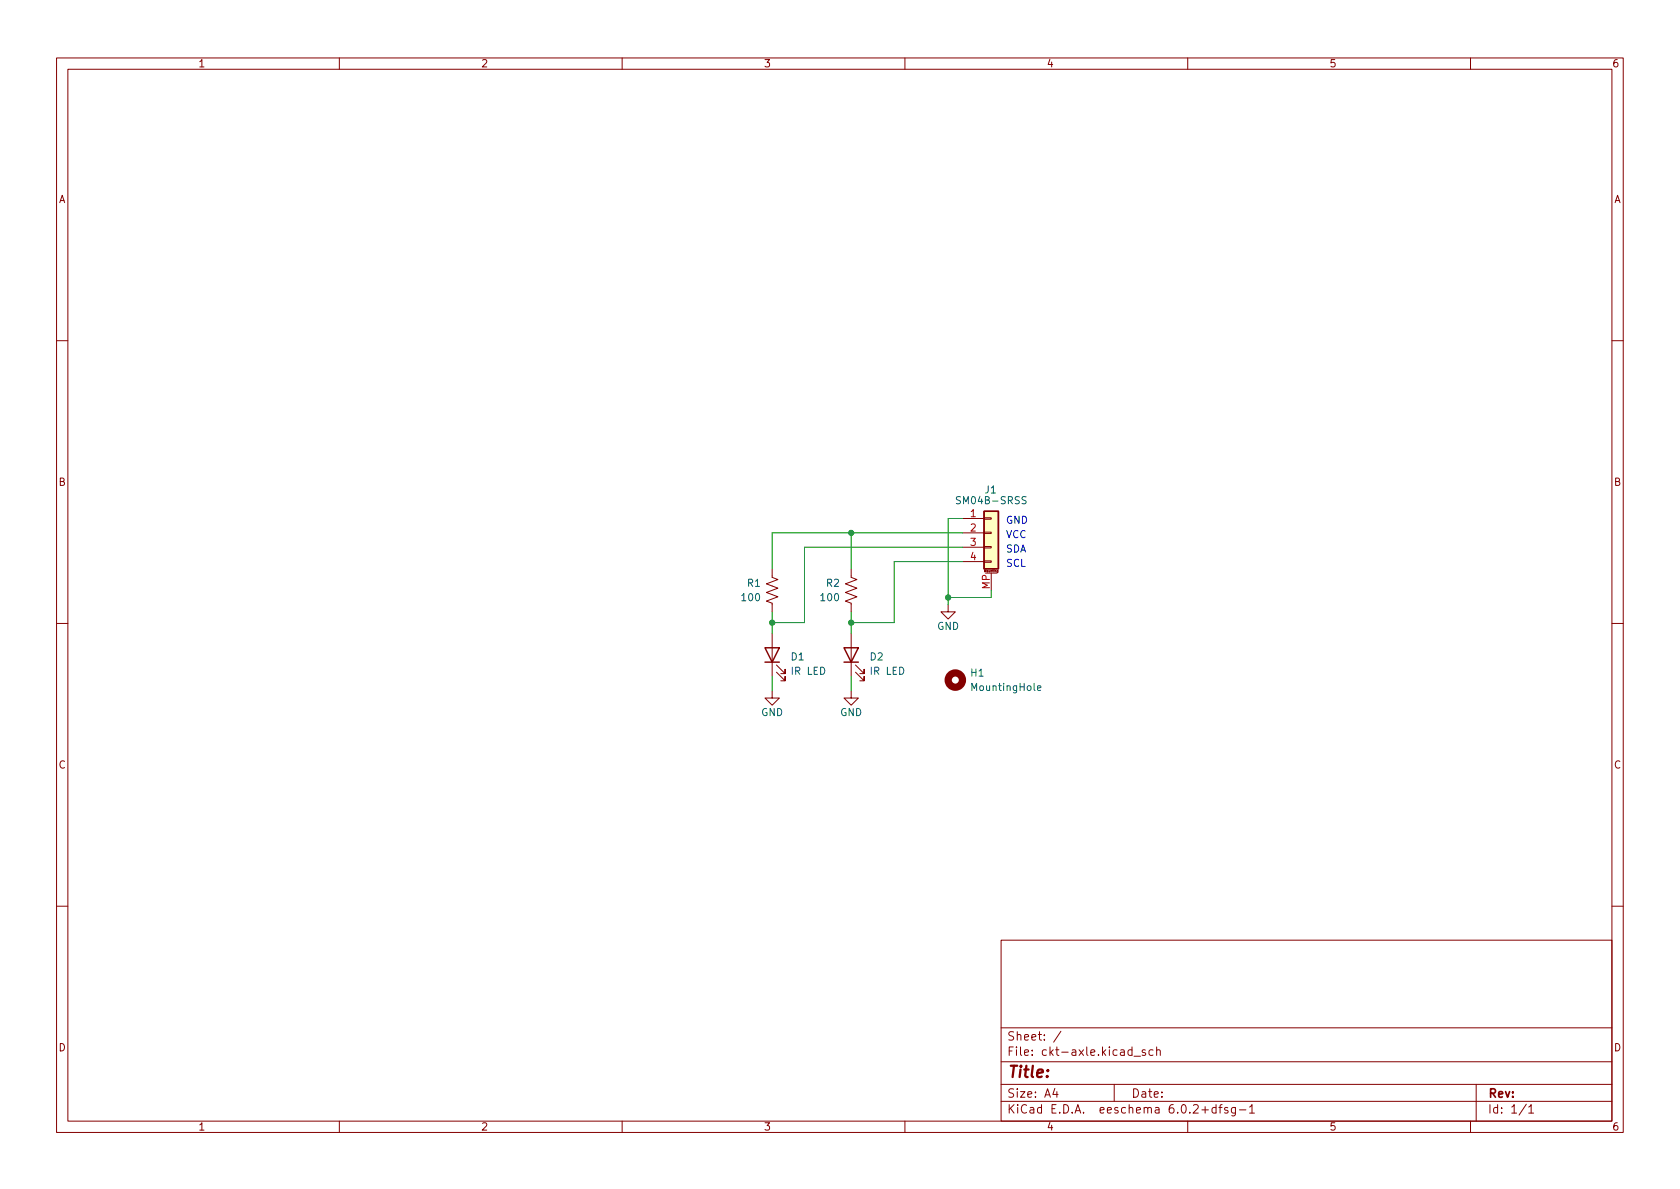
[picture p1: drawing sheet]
<svg xmlns="http://www.w3.org/2000/svg" width="297mm" height="210mm" viewBox="0 0 297 210" stroke-linecap="round" stroke-linejoin="round" font-family="sans-serif">
<g fill="none" stroke="#840000" stroke-width=".18">
<path d="M10 10.2h277v190.1h-277zM12 12.2h273v186.1h-273zM60 10.2v2M110 10.2v2M160 10.2v2M210 10.2v2M260 10.2v2M10 60.2h2M285 60.2h2M170.2 91.7h3.8M170.2 94.2h3.8M170.2 96.8h3.8"/>
<path d="M170.2 99.3h3.8M174 99.2h1.3v.2h-1.3zM174 96.6h1.3v.3h-1.3zM174 94.1h1.3v.3h-1.3zM174 91.6h1.3v.2h-1.3zM10 110.2h2M136.5 100.6v1.5l1 .4-2 .7 2 .8-2 .8 2 .7-2 .8 1 .4v1.5M136.5 112v7.6M137.3 118.9l1.5 1.5v-.8v.8h-.8M137.3 117.6l1.5 1.5v-.7v.7h-.8M150.5 100.6v1.5l1 .4-2 .7 2 .8-2 .8 2 .7-2 .8 1 .4v1.5M150.5 112v7.6"/>
<path d="M151.3 118.9l1.5 1.5v-.8v.8h-.8M151.3 117.6l1.5 1.5v-.7v.7h-.8M167.6 106.9v1.3h-1.2l1.2 1.3 1.3-1.3h-1.3M174.2 101.3h2.1M175.3 101.3v3.1M176.4 100.9v.3h-.1M176.4 100.9l-.1 .1v.1h.1M285 110.2h2M136.5 122.2v1.2h-1.2l1.2 1.3 1.3-1.3h-1.3M150.5 122.2v1.2h-1.3l1.3 1.3 1.3-1.3h-1.3M10 160.2h2M177 166.3h108v32h-108z"/>
<path d="M285 160.2h2M60 198.3v2M110 198.3v2M160 198.3v2M177 194.8h108M177 191.8h108M177 187.8h108M177 181.8h108M186.5 192.5l-.4 1h1M186.9 193v1M187.6 182.4l-1.3 1.9M197 191.8v3"/>
<path d="M200.5 186.8h1.1M202.5 185.7l-.4-.1-.2 .2 .1 .3 .5 .1v.4h-.6M203.9 185.7l-.5-.1-.3 .3v.4l.2 .3h.6M204.5 185.8l.2-.2 .4 .1v.9M204.5 185.1v1.5M210 198.3v2M215 195.9l-.4-.1-.3 .3v.4l.1 .3h.6M215 195.3v1.5M215.5 195.8h.6M216.1 195.3l-.4 .2v1.3M217.1 195.9l-.4-.1-.2 .2 .1 .3 .5 .1v.4h-.6M218.4 195.8v1.2l-.3 .3h-.3"/>
<path d="M218.4 195.9l-.4-.1-.3 .3v.4l.2 .3h.5M219.1 196.3h1.2M220.9 195.8l.5-.5v1.5M220.9 196.8h.9M260 198.3v2M261 191.8v6.5M269.9 195.3l-1.3 1.9M270.3 195.8l.4-.5v1.5M270.3 196.8h.9"/>
</g>
<circle cx="168.9" cy="120.3" r="1.27" fill="none" stroke="#840000" stroke-width="1.3"/>
<path d="M181.4 87.9l-.5-.1-.2 .3 .1 .3 .6 .2v.4l-.2 .1-.5-.1M183.4 121.7l.6-.1v-.3h-.4l-.2 .1 .1 .6h.5" fill="none" stroke="#006464" stroke-width=".18"/>
<path d="M174 90.4h2.5v10.2h-2.5zM135.3 114.5h2.5l-1.3 2.6zM135.3 117.1h2.5M149.2 114.5h2.6l-1.3 2.6zM149.2 117.1h2.6" fill="none" stroke="#840000" stroke-width=".25"/>
<path d="M174 90.4h2.5v10.2h-2.5z" fill="#ffffc2" stroke="#ffffc2" stroke-width=".18"/>
<path d="M150.5 94.2v6.4M170.2 94.2h-33.7v6.4M170.2 96.8h-28v13.3h-5.7M170.2 99.3h-12.1v10.8h-7.6M170.2 91.7h-2.6v15.2M136.5 108.2v3.8M136.5 119.6v2.6M150.5 108.2v3.8M150.5 119.6v2.6M175.3 104.4v1.3h-7.7" fill="none" stroke="#009600" stroke-width=".18"/>
<g fill="#009600" stroke="#009600" stroke-width=".18">
<circle cx="136.5" cy="110.1" r=".46"/>
<circle cx="150.5" cy="94.2" r=".46"/>
<circle cx="167.6" cy="105.7" r=".46"/>
<circle cx="150.5" cy="110.1" r=".46"/>
</g>
<text font-size="2.8" fill="#840000" x="178" y="190.6">Title:</text>
<g font-size="2.1" fill="#840000">
<text x="178" y="184">Sheet: /</text>
<text x="178" y="186.7">File: ckt-axle.kicad_sch</text>
<text x="178" y="196.9">KiCad E.D.A. eeschema 6.0.2+dfsg-1</text>
<text x="178" y="194.1">Size: A4</text>
<text x="200" y="194.1">Date:</text>
<text x="263" y="194.1">Rev:</text>
<text x="263" y="196.9">Id: 1/1</text>
</g>
<g font-size="1.8" fill="#840000">
<text x="35" y="11.9">1</text>
<text x="85" y="11.9">2</text>
<text x="135" y="11.9">3</text>
<text x="185" y="11.9">4</text>
<text x="235" y="11.9">5</text>
<text x="285" y="11.9">6</text>
<text x="10.3" y="35.9">A</text>
<text x="285.3" y="35.9">A</text>
<text x="10.3" y="85.9">B</text>
<text x="285.3" y="85.9">B</text>
<text x="10.3" y="135.9">C</text>
<text x="285.3" y="135.9">C</text>
<text x="10.3" y="185.9">D</text>
<text x="285.3" y="185.9">D</text>
<text x="35" y="199.9">1</text>
<text x="85" y="199.9">2</text>
<text x="135" y="199.9">3</text>
<text x="185" y="199.9">4</text>
<text x="235" y="199.9">5</text>
<text x="285" y="199.9">6</text>
</g>
<g font-size="1.8" fill="#006464">
<text x="169.6" y="89.1">SM04B-SRSS</text>
<text x="174.2" y="87.2">J1</text>
<text x="131.3" y="106.3">100</text>
<text x="132.2" y="103.8">R1</text>
<text x="145.2" y="106.3">100</text>
<text x="146.1" y="103.8">R2</text>
<text x="165.7" y="111.4">GND</text>
<text x="139.9" y="116.8">D1</text>
<text x="140" y="119.3">IR LED</text>
<text x="153.9" y="116.8">D2</text>
<text x="154" y="119.3">IR LED</text>
<text x="171.7" y="119.6">H1</text>
<text x="172" y="122.2">MountingHole</text>
<text x="134.6" y="126.6">GND</text>
<text x="148.5" y="126.6">GND</text>
</g>
<g font-size="1.8" fill="#a90000">
<text x="171.6" y="91.4">1</text>
<text x="171.6" y="94">2</text>
<text x="171.6" y="96.5">3</text>
<text x="171.6" y="99.1">4</text>
<text x="175" y="104.2" transform="rotate(-90 175 104.2)">MP</text>
</g>
<g font-size="1.8" fill="#0000c2">
<text x="177.8" y="95.1">VCC</text>
<text x="177.8" y="92.6">GND</text>
<text x="177.8" y="100.2">SCL</text>
<text x="177.8" y="97.7">SDA</text>
</g>
<text font-size=".5" fill="#840000" x="174.1" y="101.1">Mounting</text>
</svg>
